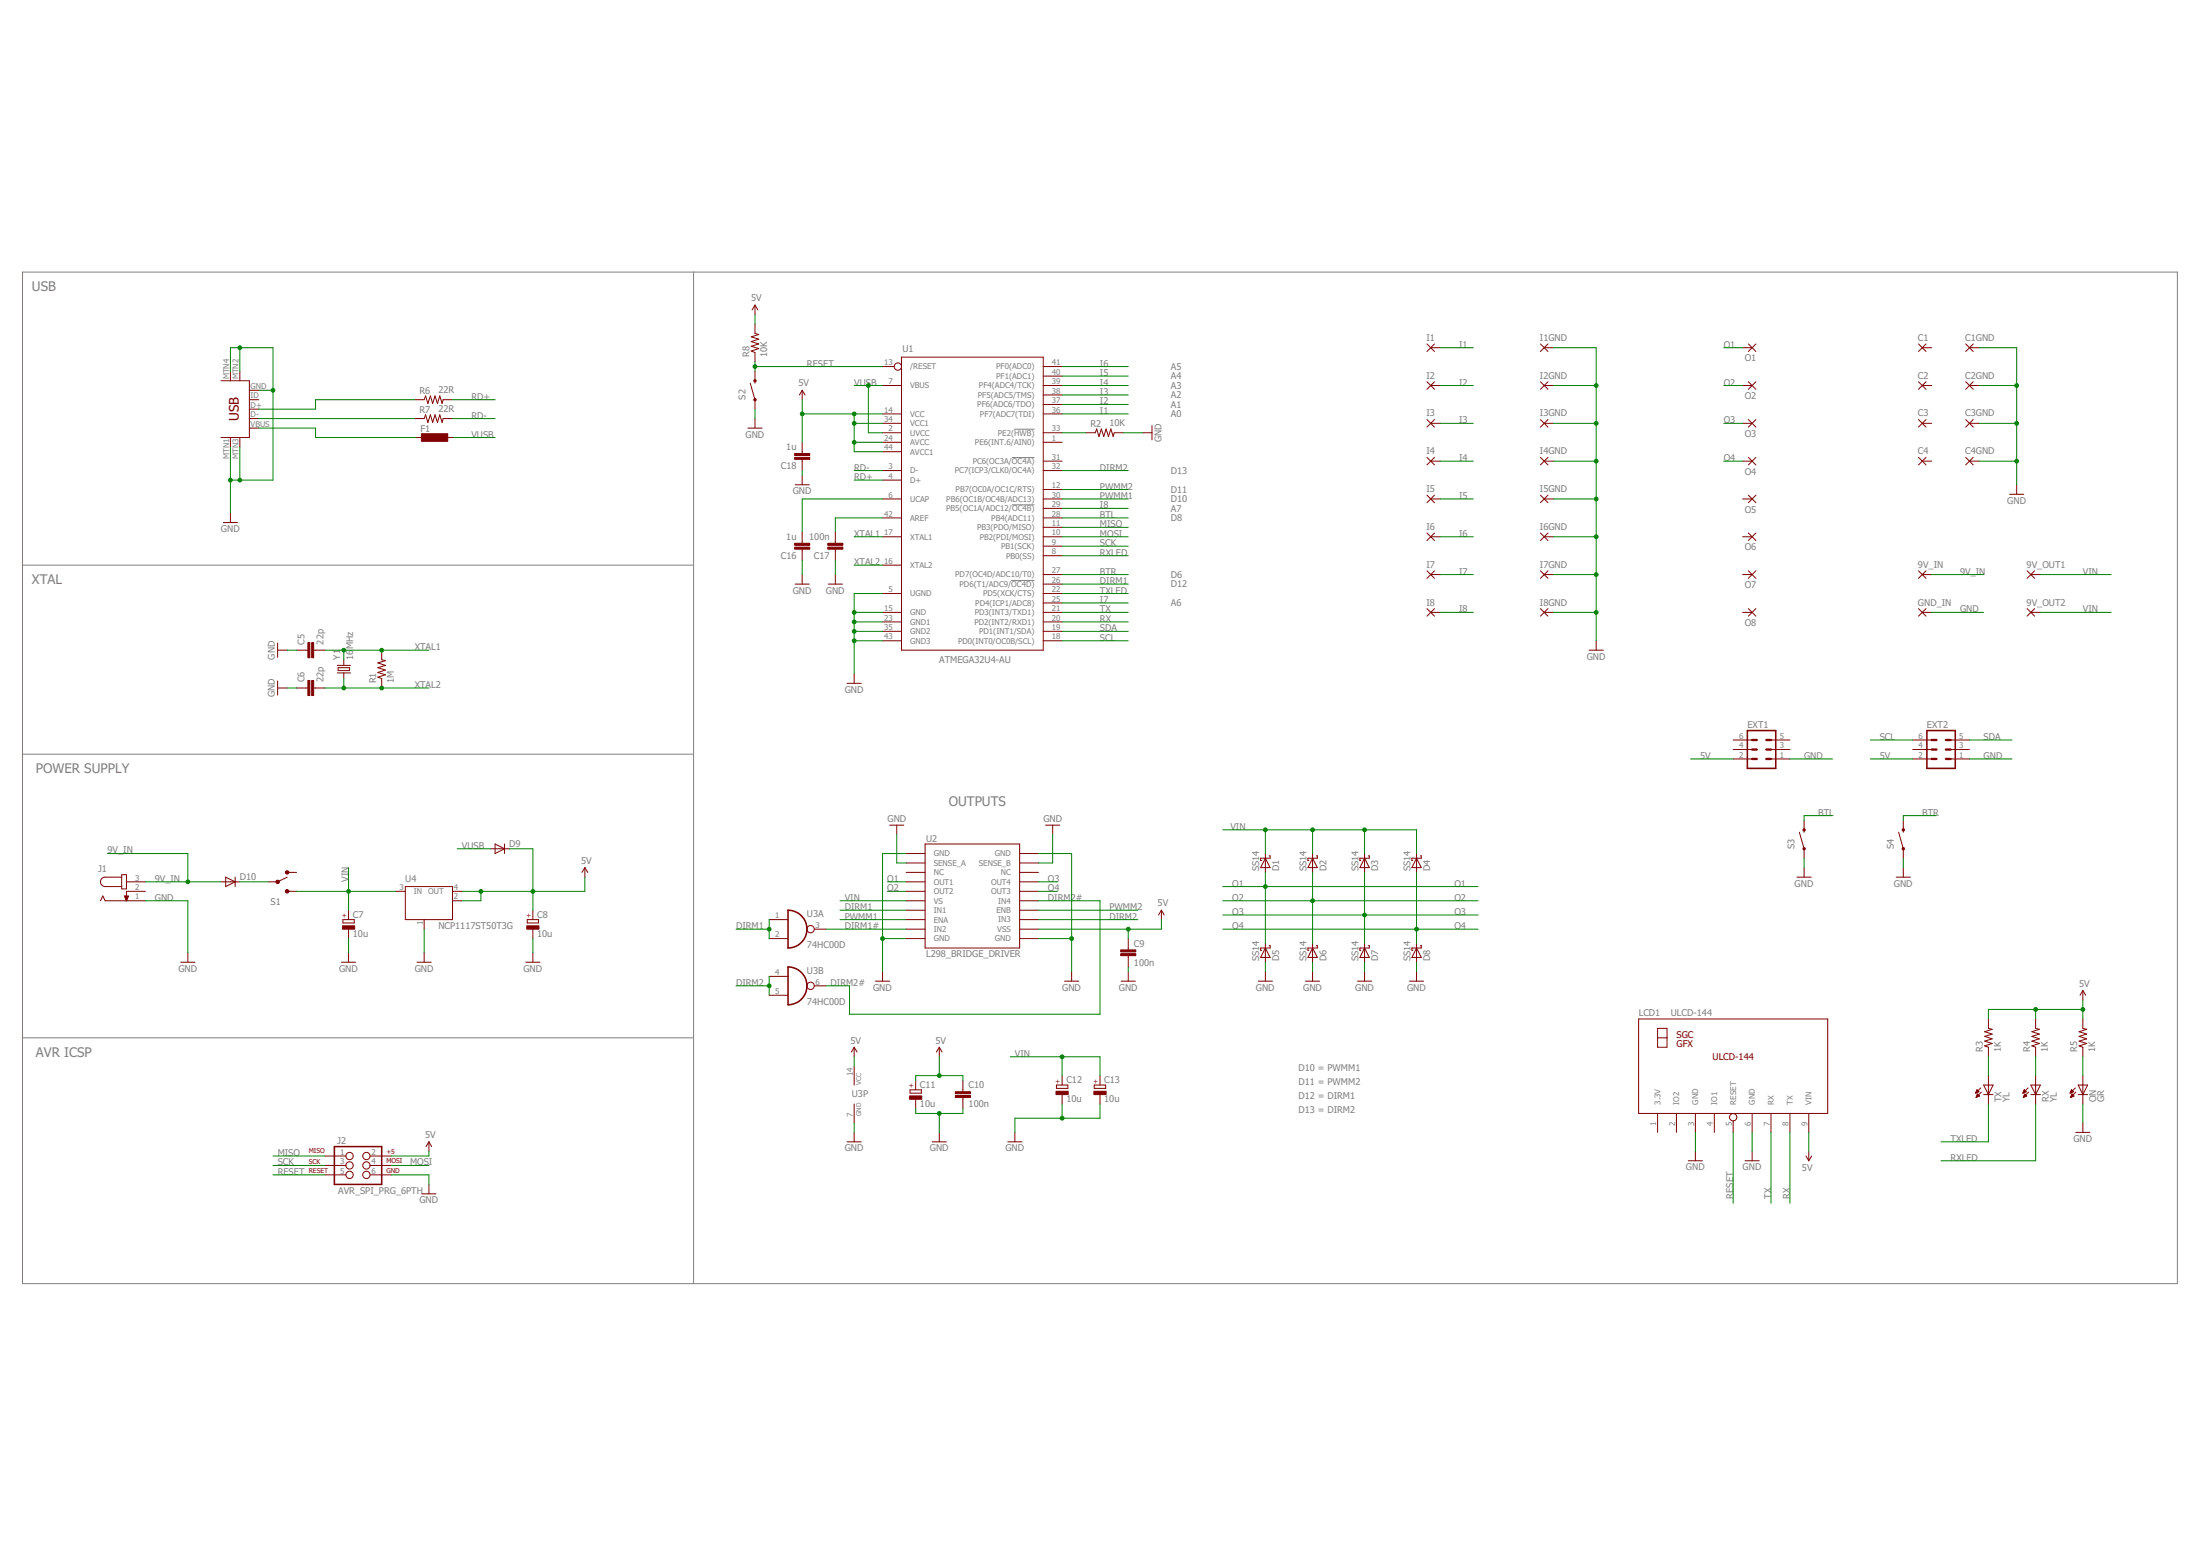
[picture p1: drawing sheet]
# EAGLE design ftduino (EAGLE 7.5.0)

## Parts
9V_IN  5,0/3,2  [5,0/3,2]
9V_OUT1  5,0/3,2  [5,0/3,2]
9V_OUT2  5,0/3,2  [5,0/3,2]
C1  5,0/3,2  [5,0/3,2]
C1GND  5,0/3,2  [5,0/3,2]
C2  5,0/3,2  [5,0/3,2]
C2GND  5,0/3,2  [5,0/3,2]
C3  5,0/3,2  [5,0/3,2]
C3GND  5,0/3,2  [5,0/3,2]
C4  5,0/3,2  [5,0/3,2]
C4GND  5,0/3,2  [5,0/3,2]
C5  22p  CAP0603-CAP  [0603-CAP]
C6  22p  CAP0603-CAP  [0603-CAP]
C7  10u  CPOL-EUSMCB  [SMC_B]
C8  10u  CPOL-EUSMCB  [SMC_B]
C9  100n  CAP0603-CAP  [0603-CAP]
C10  100n  CAP0603-CAP  [0603-CAP]
C11  10u  CPOL-EUSMCB  [SMC_B]
C12  10u  CPOL-EUSMCB  [SMC_B]
C13  10u  CPOL-EUSMCB  [SMC_B]
C16  1u  CAP0603-CAP  [0603-CAP]
C17  100n  CAP0603-CAP  [0603-CAP]
C18  1u  CAP0603-CAP  [0603-CAP]
D1  SS14  SCHOTTKY-DIODE  [SMA]
D2  SS14  SCHOTTKY-DIODE  [SMA]
D3  SS14  SCHOTTKY-DIODE  [SMA]
D4  SS14  SCHOTTKY-DIODE  [SMA]
D5  SS14  SCHOTTKY-DIODE  [SMA]
D6  SS14  SCHOTTKY-DIODE  [SMA]
D7  SS14  SCHOTTKY-DIODE  [SMA]
D8  SS14  SCHOTTKY-DIODE  [SMA]
D9  DIODE-SMB  [SMB]
D10  DIODE-SMB  [SMB]
EXT1  MA03-2  [MA03-2]
EXT2  MA03-2  [MA03-2]
F1  L-EUL1812  [L1812]
GND_IN  5,0/3,2  [5,0/3,2]
I1  5,0/3,2  [5,0/3,2]
I1GND  5,0/3,2  [5,0/3,2]
I2  5,0/3,2  [5,0/3,2]
I2GND  5,0/3,2  [5,0/3,2]
I3  5,0/3,2  [5,0/3,2]
I3GND  5,0/3,2  [5,0/3,2]
I4  5,0/3,2  [5,0/3,2]
I4GND  5,0/3,2  [5,0/3,2]
I5  5,0/3,2  [5,0/3,2]
I5GND  5,0/3,2  [5,0/3,2]
I6  5,0/3,2  [5,0/3,2]
I6GND  5,0/3,2  [5,0/3,2]
I7  5,0/3,2  [5,0/3,2]
I7GND  5,0/3,2  [5,0/3,2]
I8  5,0/3,2  [5,0/3,2]
I8GND  5,0/3,2  [5,0/3,2]
J1  JACK-PLUG1  [JK3.5/1.8]
J2  AVR_SPI_PRG_6PTH  [2X3]
LCD1  ULCD-144  [ULCD-144]
O1  5,0/3,2  [5,0/3,2]
O2  5,0/3,2  [5,0/3,2]
O3  5,0/3,2  [5,0/3,2]
O4  5,0/3,2  [5,0/3,2]
O5  5,0/3,2  [5,0/3,2]
O6  5,0/3,2  [5,0/3,2]
O7  5,0/3,2  [5,0/3,2]
O8  5,0/3,2  [5,0/3,2]
ON  GR  LEDCHIPLED_0805  [CHIPLED_0805]
R1  1M  RESISTOR0603-RES  [0603-RES]
R2  10K  RESISTOR0603-RES  [0603-RES]
R3  1K  RESISTOR0603-RES  [0603-RES]
R4  1K  RESISTOR0603-RES  [0603-RES]
R5  1K  RESISTOR0603-RES  [0603-RES]
R6  22R  RESISTOR0603-RES  [0603-RES]
R7  22R  RESISTOR0603-RES  [0603-RES]
R8  10K  RESISTOR0603-RES  [0603-RES]
RX  YL  LEDCHIPLED_0805  [CHIPLED_0805]
S1  SWITCH-SPSTPTH  [SWITCH-SPDT]
S2  SWITCH-MOMENTARY-2PTH  [TACTILE-PTH]
S3  SWITCH-MOMENTARY-2PTH  [TACTILE-PTH]
S4  SWITCH-MOMENTARY-2PTH  [TACTILE-PTH]
TX  YL  LEDCHIPLED_0805  [CHIPLED_0805]
U1  ATMEGA32U4-AU  [TQFP44]
U2  L298_BRIDGE_DRIVER  [POWERSO20]
U3  74HC00D  [SO14]
U4  NCP1117ST50T3G  MC33269ST-3.3T3  [SOT223]
X1  USB-MINIB-5PIN  [USB-MINIB]
Y1  16MHz  CRYSTALCTS406  [CTS406]

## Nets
5V: C8.+ C9.1 C10.1 C11.+ C18.2 D9.C EXT1.2 EXT2.2 J2.2 LCD1.9(VIN) R3.2 R4.2 R5.2 R8.2 U1.14(VCC) U1.24(AVCC) U1.34(VCC1) U1.44(AVCC1) U2.12(VSS) U3.14(P:VCC) U4.2(OUT) U4.4(OUT)
9V_IN: 9V_IN.1(P) D10.A J1.3
BTL: S3.3 U1.28(PB4(ADC11))
BTR: S4.3 U1.27(PD7(OC4D/ADC10/T0))
DIRM1: U1.26(PD6(T1/ADC9/!OC4D)) U2.7(IN1) U3.1(A:I0) U3.2(A:I1)
DIRM1#: U2.9(IN2) U3.3(A:O)
DIRM2: U1.32(PC7(ICP3/CLK0/OC4A)) U2.13(IN3) U3.4(B:I0) U3.5(B:I1)
DIRM2#: U2.15(IN4) U3.6(B:O)
GND: C1GND.1(P) C2GND.1(P) C3GND.1(P) C4GND.1(P) C5.1 C6.1 C7.- C8.- C9.2 C10.2 C11.- C12.- C13.- C16.1 C17.1 C18.1 D5.A D6.A D7.A D8.A EXT1.1 EXT2.1 GND_IN.1(P) I1GND.1(P) I2GND.1(P) I3GND.1(P) I4GND.1(P) I5GND.1(P) I6GND.1(P) I7GND.1(P) I8GND.1(P) J1.1 J2.6 LCD1.3(GND) LCD1.6(GND) ON.C R2.2 S2.1 S3.1 S4.1 U1.5(UGND) U1.15(GND) U1.23(GND1) U1.35(GND2) U1.43(GND3) U2.1(GND) U2.2(SENSE_A) U2.10(GND) U2.11(GND) U2.19(SENSE_B) U2.20(GND) U3.7(P:GND) U4.1(GND/ADJ) X1.GND X1.MTN1(MTN2) X1.MTN2(MTN3) X1.MTN3(MTN1) X1.MTN4
I1: I1.1(P) U1.36(PF7(ADC7(TDI))
I2: I2.1(P) U1.37(PF6(ADC6/TDO))
I3: I3.1(P) U1.38(PF5(ADC5/TMS))
I4: I4.1(P) U1.39(PF4(ADC4/TCK))
I5: I5.1(P) U1.40(PF1(ADC1))
I6: I6.1(P) U1.41(PF0(ADC0))
I7: I7.1(P) U1.25(PD4(ICP1/ADC8))
I8: I8.1(P) U1.29(PB5(OC1A/ADC12/!OC4B))
MISO: J2.1 U1.11(PB3(PDO/MISO))
MOSI: J2.4 U1.10(PB2(PDI/MOSI))
N$1: C17.2 U1.42(AREF)
N$2: C16.2 U1.6(UCAP)
N$3: R3.1 TX.A
N$4: R4.1 RX.A
N$5: ON.A R5.1
N$6: R6.1 X1.D+
N$7: R7.1 X1.D-
N$8: R2.1 U1.33(PE2(!HWB))
N$9: F1.2 X1.VBUS
N$12: D10.C S1.2(P)
O1: D1.A D5.C O1.1(P) U2.4(OUT1)
O2: D2.A D6.C O2.1(P) U2.5(OUT2)
O3: D3.A D7.C O3.1(P) U2.17(OUT4)
O4: D4.A D8.C O4.1(P) U2.16(OUT3)
PWMM1: U1.30(PB6(OC1B/OC4B/ADC13)) U2.8(ENA)
PWMM2: U1.12(PB7(OC0A/OC1C/RTS)) U2.14(ENB)
RD+: R6.2 U1.4(D+)
RD-: R7.2 U1.3(D-)
RESET: J2.5 LCD1.5(RESET) R8.1 S2.3 U1.13(/RESET)
RX: LCD1.8(TX) U1.20(PD2(INT2/RXD1))
RXLED: RX.C U1.8(PB0(SS))
SCK: J2.3 U1.9(PB1(SCK))
SCL: EXT2.6 U1.18(PD0(INT0/OC0B/SCL))
SDA: EXT2.5 U1.19(PD1(INT1/SDA))
TX: LCD1.7(RX) U1.21(PD3(INT3/TXD1))
TXLED: TX.C U1.22(PD5(XCK/CTS))
VIN: 9V_OUT1.1(P) 9V_OUT2.1(P) C7.+ C12.+ C13.+ D1.C D2.C D3.C D4.C S1.3(S) U2.6(VS) U4.3(IN)
VUSB: D9.A F1.1 U1.2(UVCC) U1.7(VBUS)
XTAL1: C5.2 R1.2 U1.17(XTAL1) Y1.3
XTAL2: C6.2 R1.1 U1.16(XTAL2) Y1.1
Unconnected: C1.1(P) C2.1(P) C3.1(P) C4.1(P) EXT1.3 EXT1.4 EXT1.5 EXT1.6 EXT2.3 EXT2.4 J1.2 LCD1.2(IO2) LCD1.4(IO1) O5.1(P) O6.1(P) O7.1(P) O8.1(P) S1.1(O) U1.1(PE6(INT.6/AIN0)) U1.31(PC6(OC3A/!OC4A)) U2.3(NC) U2.18(NC) U3.8(C:O) U3.9(C:I0) U3.10(C:I1) U3.11(D:O) U3.12(D:I0) U3.13(D:I1) X1.ID

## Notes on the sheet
- USB
- A5
- A4
- A3
- A2
- A1
- A0
- D13
- D11
- D10
- A7
- D8
- D6
- XTAL | D12
- A6
- POWER SUPPLY
- OUTPUTS
- AVR ICSP
- D10 = PWMM1
- D11 = PWMM2
- D12 = DIRM1
- D13 = DIRM2

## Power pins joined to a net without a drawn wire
3.3V: LCD1.1(3.3V)

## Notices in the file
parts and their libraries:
SparkFun: Licensing: CC v3.0 Share-Alike You are welcome to use this library for commercial purposes.
